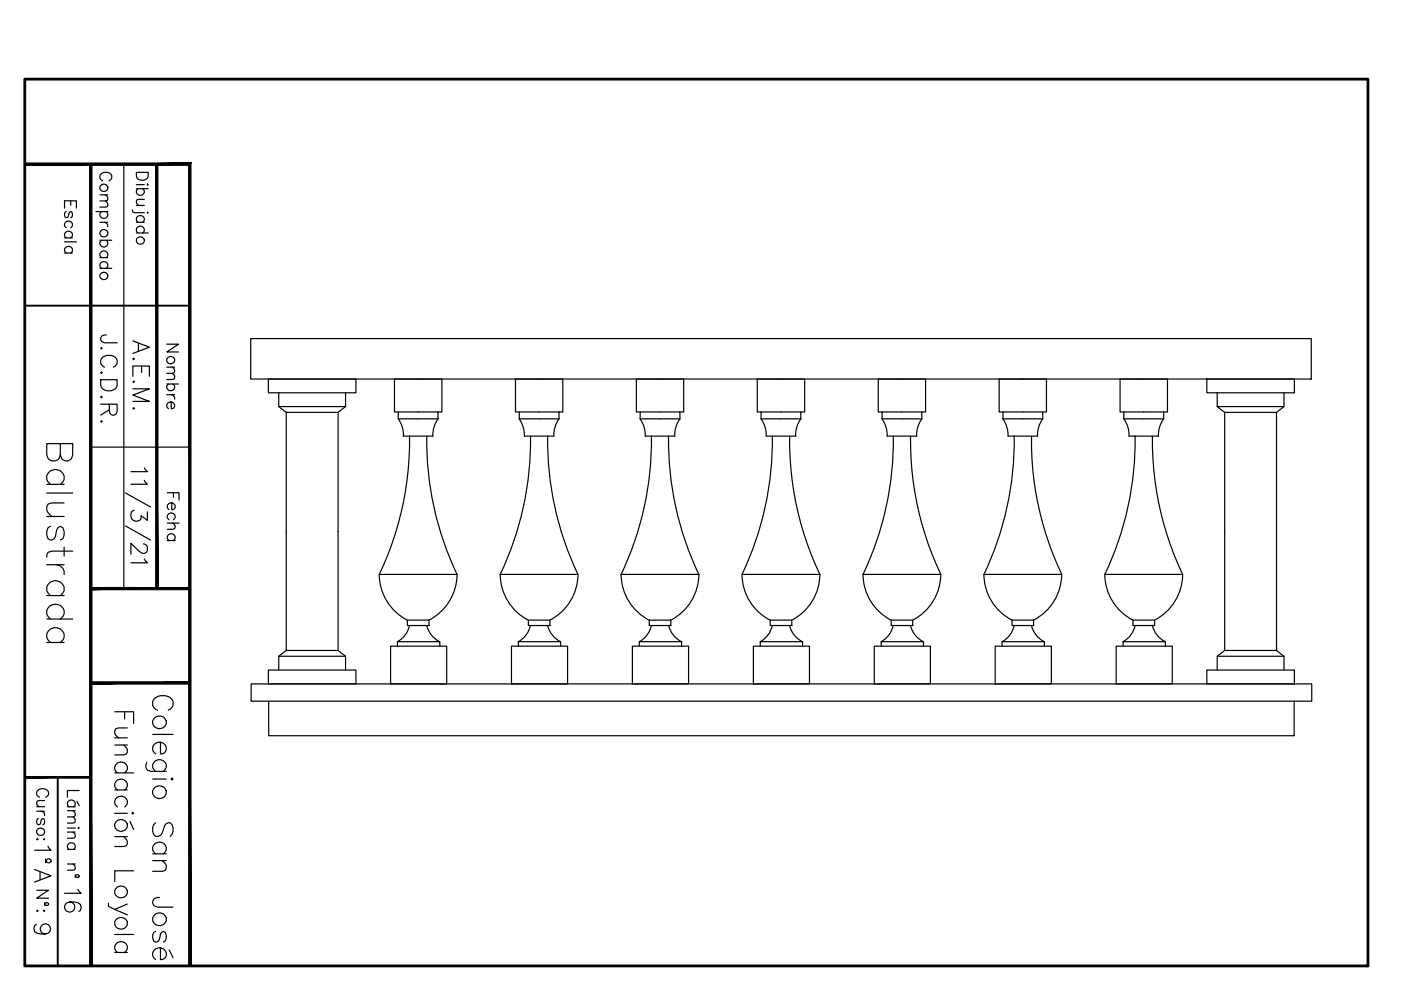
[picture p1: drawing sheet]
<svg xmlns="http://www.w3.org/2000/svg" width="297mm" height="210mm" viewBox="0 0 297 210" stroke-linecap="round" stroke-linejoin="round" font-family="sans-serif">
<!-- layer: 0 -->
<g fill="none" stroke="#000" stroke-width=".25">
<path d="M5.3 34.8h34.9v170M19.2 34.8v170M21.8 38.3a.91 .91 0 0 1-.6-1 .91 .91 0 0 1 .9-.8 1.09 1.09 0 0 1 1.2 .3 1.09 1.09 0 0 1 .3 1.2l-.5 .3M26.3 34.8v90M28.9 36.5h2.5v.9a1.34 1.34 0 0 1-1.2 .8 1.34 1.34 0 0 1-1.3-.8zM28.9 39.2h1.7M28.9 40h2.5M29.3 40a.79 .79 0 0 0-.1 1.2 .79 .79 0 0 0 1.1 0 .79 .79 0 0 0-.1-1.2M31.3 39l.1 .2-.1 .1zM33.2 34.8v90M20.3 44.9h2.5M21.2 47.1h1.6"/>
<path d="M21.2 41.3h1.6M21.2 50.9h2.5M21.2 54.6h1.6M21.2 56.9h2.5M21.5 44.9a.8 .8 0 0 0-.1 1.2 .8 .8 0 0 0 1.2 0 .8 .8 0 0 0-.1-1.2M21.5 50.9a.8 .8 0 0 0-.1 1.2 .8 .8 0 0 0 1.2 0 .8 .8 0 0 0-.1-1.2M21.5 54.6a.79 .79 0 0 1-.1-1.1 .79 .79 0 0 1 1.2 0 .79 .79 0 0 1-.1 1.1M21.5 56.9a.79 .79 0 0 1-.1-1.2 .79 .79 0 0 1 1.2 0 .79 .79 0 0 1-.1 1.2M22.1 47.1a.79 .79 0 0 1 .7 1M22.4 41.3l.4 .6-.1 .6-1.5 .1M22.4 42.6l.4 .6-.1 .6-1.5 .1M28.1 44.5l.1 .5 .4 .1h2"/>
<path d="M28.9 43.6h1.7M28.9 47.1h1.7M28.9 49.4h2.5M29.3 47.1a.79 .79 0 0 1-.1-1.1 .79 .79 0 0 1 1.1 0 .79 .79 0 0 1-.1 1.1M29.3 49.4a.8 .8 0 0 1-.1-1.2 .8 .8 0 0 1 1.2 0 .8 .8 0 0 1-.2 1.2M30.6 42.3l-1.6 .1-.1 .6 .5 .6M31.3 45l.1 .1-.1 .1zM53.2 71.8h224.8v8.6h-224.8zM19.2 94.8h21M30.6 99.2l.6 .8h-3.4M56.9 80.4h18.6v2.9h-18.6zM59.1 83.3v2.9h14.2v-2.9"/>
<path d="M59.1 86.2l1.6 1.2M71.7 87.4v50.5M73.3 86.2l-1.6 1.2h-11v50.5h11l1.6 1.2M84.4 88.8l.9 1.7 .2 2M84.4 88.8v-1.5h8.5v1.5M84.4 87.3h-.8v-6.9h10.1v6.9h-.8M84.4 88.8h8.5M85.5 92.5h6.3M86.8 92.5a65.7 65.7 0 0 1-6.4 29.3h16.5M90.5 92.5a65.7 65.7 0 0 0 6.4 29.3 11 11 0 0 1-5.9 9.7M92.9 88.8l-.9 1.7-.2 2M110.1 88.8l.8 1.7 .3 2"/>
<path d="M110.1 88.8v-1.5h8.4v1.5M110.1 87.3h-.8v-6.9h10v6.9h-.8M110.1 88.8h8.4M111.2 92.5h6.2M112.5 92.5a65.7 65.7 0 0 1-6.4 29.3 11 11 0 0 0 5.9 9.7M116.1 92.5a65.7 65.7 0 0 0 6.4 29.3 11 11 0 0 1-5.9 9.7M118.5 88.8l-.8 1.7-.3 2M135.7 88.8l.9 1.7 .2 2M135.7 87.3h8.5v1.5h-8.5zM135.7 87.3h-.8v-6.9h10.1v6.9h-.8M136.8 92.5h6.3M138.1 92.5a65.9 65.9 0 0 1-6.4 29.3"/>
<path d="M141.7 92.5a65.7 65.7 0 0 0 6.5 29.3 11 11 0 0 1-6 9.7M144.2 88.8l-.9 1.7-.2 2M161.4 88.8l.8 1.7 .3 2M161.4 88.8v-1.5h8.4v1.5M161.4 87.3h-.8v-6.9h10v6.9h-.8M161.4 88.8h8.4M162.5 92.5h4.9a65.7 65.7 0 0 0 6.4 29.3h-16.5M163.7 92.5a65.7 65.7 0 0 1-6.4 29.3 11 11 0 0 0 6 9.7M167.4 92.5h1.3M169.8 88.8l-.9 1.7-.2 2M187 88.8l.8 1.7 .3 2M187 88.8v-1.5h8.4v1.5"/>
<path d="M187 87.3h-.8v-6.9h10v6.9h-.8M187 88.8h8.4M188.1 92.5h4.9a66.4 66.4 0 0 0 6.5 29.3h-16.5M189.4 92.5a65.7 65.7 0 0 1-6.4 29.3 11 11 0 0 0 5.9 9.7M193 92.5h1.3M195.4 88.8l-.8 1.7-.3 2M212.6 88.8l.9 1.7 .2 2M212.6 87.3h8.5v1.5h-8.5zM212.6 87.3h-.8v-6.9h10.1v6.9h-.8M213.7 92.5h5a65.7 65.7 0 0 0 6.4 29.3h-16.5M215 92.5a65.7 65.7 0 0 1-6.4 29.3 11 11 0 0 0 6 9.7M218.7 92.5h1.3"/>
<path d="M221.1 88.8l-.9 1.7-.2 2M238.3 88.8l.8 1.7 .3 2M238.3 87.3h8.4v1.5h-8.4zM238.3 87.3h-.8v-6.9h10v6.9h-.8M239.4 92.5h4.9a65.7 65.7 0 0 0 6.4 29.3h-16.4M240.7 92.5a65.7 65.7 0 0 1-6.5 29.3 11 11 0 0 0 6 9.7M244.3 92.5h1.3M246.7 88.8l-.8 1.7-.3 2M255.9 80.4h18.5v2.9h-18.5zM258.1 83.3v2.9h14.1v-2.9M258.1 86.2l1.6 1.2M270.6 87.4v50.5"/>
<path d="M272.2 86.2l-1.6 1.2h-10.9v50.5h10.9l1.6 1.2M26.6 104.5l5.3 3M26.6 111.5l5.3 3M28.4 108.2a1.19 1.19 0 0 0-.4 1.9 1.19 1.19 0 0 0 1.9-.3v-.5l1.3 1v-1.8M30.4 115.3a.84 .84 0 0 1 .8 .7v.7a.84 .84 0 0 1-1.3 .5l-2.1-2v2.3M30.6 101.8l.6 .9h-3.4M30.6 118.5l.6 .8h-3.4M19.2 124.8h21M60.7 137.9l-1.6 1.2M80.4 121.8a11 11 0 0 0 6 9.7M82.8 137h11.9v8h-11.9zM84.3 137v-.9h8.9v.9"/>
<path d="M86.4 131.5h4.6v1.1h-4.6zM86.8 132.6l-.4 1.2-.7 1.1-1.4 1.2M90.5 132.6a5.1 5.1 0 0 0 2.7 3.5M106.1 121.8h16.4M108.4 137h11.9v8h-11.9zM109.9 137v-.9h9v.9M112 131.5h4.6v1.1h-4.6zM112.5 132.6l-.5 1.2-.6 1.1-1.5 1.2M116.1 132.6a5.1 5.1 0 0 0 2.8 3.5M131.7 121.8a11 11 0 0 0 5.9 9.7M131.7 121.8h16.5M134.1 137h11.9v8h-11.9z"/>
<path d="M135.5 137v-.9h9v.9M137.7 131.5h4.5v1.1h-4.5zM138.1 132.6l-.4 1.2-.7 1.1-1.5 1.2M141.8 132.6a5.1 5.1 0 0 0 2.7 3.5M159.7 137h11.9v8h-11.9zM161.2 137v-.9h9v.9M163.3 131.5h4.6v1.1h-4.6zM163.7 132.6l-.4 1.2-.7 1.1-1.4 1.2M167.4 132.6a5.1 5.1 0 0 0 2.8 3.5M173.8 121.8a11 11 0 0 1-5.9 9.7M185.4 137h11.9v8h-11.9zM186.8 137v-.9h9v.9"/>
<path d="M188.9 131.5h4.6v1.1h-4.6zM189.4 132.6l-.4 1.2-.7 1.1-1.5 1.2M193 132.6a5.1 5.1 0 0 0 2.8 3.5M199.5 121.8a11 11 0 0 1-6 9.7M211 137h11.9v8h-11.9zM212.5 137v-.9h8.9v.9M214.6 131.5h4.5v1.1h-4.5zM215 132.6l-.4 1.2-.7 1.1-1.4 1.2M218.7 132.6a5.1 5.1 0 0 0 2.7 3.5M225.1 121.8a11 11 0 0 1-6 9.7M236.7 137h11.8v8h-11.8zM238.1 137v-.9h9v.9"/>
<path d="M240.2 131.5h4.6v1.1h-4.6zM240.7 132.6l-.4 1.2-.7 1.1-1.5 1.2M244.3 132.6a5.1 5.1 0 0 0 2.8 3.5M250.7 121.8a11 11 0 0 1-5.9 9.7M259.7 137.9l-1.6 1.2M19.2 144.8h21M24.3 150.9h4v2.5M24.3 156.4h2.7M24.3 158h2.7M26.2 158l.8 .9v.6l-.2 .4-.6 .2h-1.9M26.4 150.9v1.5M27 154.3h-1.9l-.6 .2-.2 .4v.6l.8 .9"/>
<path d="M53.2 145h224.9v3.7h-224.9zM56.9 142.1h18.6v2.9h-18.6zM57 148.7v7.3h217.4v-7.3M59.1 142.1v-3h14.2v3M255.9 142.1h18.5v2.9h-18.5zM258.1 142.1v-3h14.1v3M5.3 164.8h13.9M24.3 163.9h4M24.3 167.5h2.7M24.3 172.4h2.7M24.3 177.4h2.7M24.9 163.9a1.32 1.32 0 0 1 .4-2.3 1.32 1.32 0 0 1 1.7 1.5l-.6 .8"/>
<path d="M24.9 167.5a1.32 1.32 0 0 1 .4-2.3 1.32 1.32 0 0 1 1.7 1.5l-.6 .8M24.9 171.1a1.32 1.32 0 0 1 .4-2.3 1.32 1.32 0 0 1 1.7 1.5l-.6 .8M26.2 177.4l.8 .9v.6l-.2 .4-.6 .2h-1.9M23 191.5v.6l1.3 .7M24.3 198.1h4M27 191.7l-2.7 1.1 2.7 1.2M28.3 184.6h-4v2.3M24.3 201.9h2.7M24.9 201.9a1.32 1.32 0 0 1 .4-2.2 1.32 1.32 0 0 1 1.7 1.5l-.6 .7"/>
<circle cx="22" cy="39.8" r=".83"/>
<circle cx="22" cy="58.5" r=".83"/>
<circle cx="22" cy="49.5" r=".83"/>
<circle cx="29.8" cy="51" r=".83"/>
<circle cx="25.7" cy="175" r="1.32"/>
<circle cx="25.7" cy="189.1" r="1.32"/>
<circle cx="25.7" cy="195.8" r="1.32"/>
</g>
<path d="M5.3 64.8h34.9M12.2 164.8v40" fill="none" stroke="#000" stroke-width=".4"/>
<g fill="#000" stroke="#000" stroke-width=".21">
<path d="M5.3 34.6v.5l35.2-.5zM5.3 35.1l35.2-.5-.5 .5zM40.5 34.6l-.5 .5 .5 169.7zM40 35.1l.5 169.7h-.5z"/>
<path d="M19 34.8l.5 170v-170zM19 34.8l.5 170h-.5z"/>
<path d="M33 34.8l.5 90v-90zM33 34.8l.5 90h-.5z"/>
<path d="M19.2 124.6v.4l21-.4zM19.2 125l21-.4v.4z"/>
<path d="M19.2 144.6v.4l21-.4zM19.2 145l21-.4v.4z"/>
<path d="M5.3 164.6v.4l13.9-.4zM5.3 165l13.9-.4v.4z"/>
</g>
<path d="M5.3 16.8h284.7v188h-284.7z" fill="none" stroke="#000" stroke-width=".59"/>
<text font-size="9.7" x="37.7" y="204.6" transform="rotate(-90 37.7 204.6)">Colegio San José</text>
<text font-size="9.3" x="16.6" y="137.6" transform="rotate(-90 16.6 137.6)">Balustrada</text>
<g font-size="7.1">
<text x="32.8" y="87.8" transform="rotate(-90 32.8 87.8)">A.E.M.</text>
<text x="26.1" y="90.7" transform="rotate(-90 26.1 90.7)">J.C.D.R.</text>
<text x="12" y="188.4" transform="rotate(-90 12 188.4)">1ºA</text>
<text x="18.3" y="194.7" transform="rotate(-90 18.3 194.7)">16</text>
</g>
<g font-size="5.7">
<text x="17.3" y="55" transform="rotate(-90 17.3 55)">Escala</text>
<text x="39.2" y="87.8" transform="rotate(-90 39.2 87.8)">Nombre</text>
<text x="39.2" y="115.7" transform="rotate(-90 39.2 115.7)">Fecha</text>
<text x="11.6" y="179.2" transform="rotate(-90 11.6 179.2)">Curso:</text>
<text x="18" y="187.3" transform="rotate(-90 18 187.3)">Lámina nº</text>
<text x="11.6" y="194.4" transform="rotate(-90 11.6 194.4)">Nº:</text>
</g>
<text font-size="5.3" x="6.3" y="199.3">9</text>
</svg>
